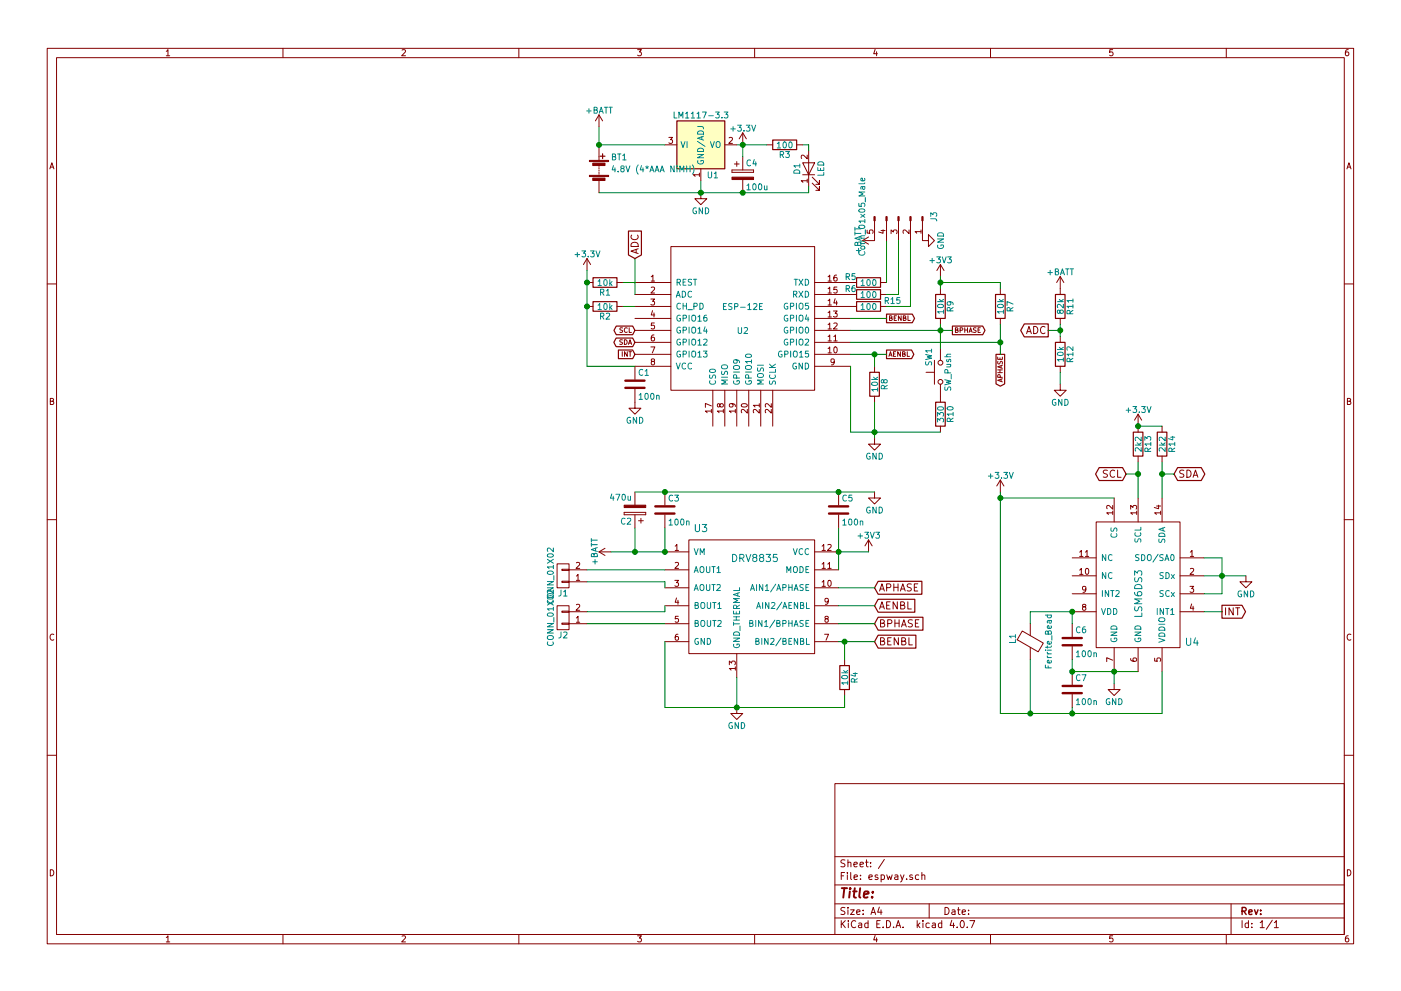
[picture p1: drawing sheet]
EESchema Schematic File Version 2
LIBS:espway-rescue
LIBS:power
LIBS:device
LIBS:transistors
LIBS:conn
LIBS:linear
LIBS:regul
LIBS:74xx
LIBS:cmos4000
LIBS:adc-dac
LIBS:memory
LIBS:xilinx
LIBS:microcontrollers
LIBS:dsp
LIBS:microchip
LIBS:analog_switches
LIBS:motorola
LIBS:texas
LIBS:intel
LIBS:audio
LIBS:interface
LIBS:digital-audio
LIBS:philips
LIBS:display
LIBS:cypress
LIBS:siliconi
LIBS:opto
LIBS:atmel
LIBS:contrib
LIBS:valves
LIBS:ESP8266
LIBS:switches
LIBS:espway-cache
EELAYER 25 0
EELAYER END
$Descr A4 11693 8268
encoding utf-8
Sheet 1 1
Title ""
Date ""
Rev ""
Comp ""
Comment1 ""
Comment2 ""
Comment3 ""
Comment4 ""
$EndDescr
$Comp
L ESP-12E U2
U 1 1
P 6200 2650
F 0 "U2" H 6200 2550 50  0000 C CNN
F 1 "ESP-12E" H 6200 2750 50  0000 C CNN
F 2 "ESP8266:ESP-12E_SMD" H 6200 2650 50  0001 C CNN
F 3 "" H 6200 2650 50  0001 C CNN
	1    6200 2650
	1    0    0    -1  
$EndComp
$Comp
L GND #PWR01
U 1 1
P 7300 3650
F 0 "#PWR01" H 7300 3400 50  0001 C CNN
F 1 "GND" H 7300 3500 50  0000 C CNN
F 2 "" H 7300 3650 50  0001 C CNN
F 3 "" H 7300 3650 50  0001 C CNN
	1    7300 3650
	1    0    0    -1  
$EndComp
$Comp
L R R8
U 1 1
P 7300 3200
F 0 "R8" V 7380 3200 50  0000 C CNN
F 1 "10k" V 7300 3200 50  0000 C CNN
F 2 "Resistors_SMD:R_0603" V 7230 3200 50  0001 C CNN
F 3 "" H 7300 3200 50  0001 C CNN
	1    7300 3200
	1    0    0    -1  
$EndComp
$Comp
L C C1
U 1 1
P 5300 3200
F 0 "C1" H 5325 3300 50  0000 L CNN
F 1 "100n" H 5325 3100 50  0000 L CNN
F 2 "Capacitors_SMD:C_0603" H 5338 3050 50  0001 C CNN
F 3 "" H 5300 3200 50  0001 C CNN
	1    5300 3200
	1    0    0    -1  
$EndComp
$Comp
L R R5
U 1 1
P 7250 2350
F 0 "R5" V 7200 2200 50  0000 C CNN
F 1 "100" V 7250 2350 50  0000 C CNN
F 2 "Resistors_SMD:R_0603" V 7180 2350 50  0001 C CNN
F 3 "" H 7250 2350 50  0001 C CNN
	1    7250 2350
	0    1    1    0   
$EndComp
$Comp
L R R6
U 1 1
P 7250 2450
F 0 "R6" V 7200 2300 50  0000 C CNN
F 1 "100" V 7250 2450 50  0000 C CNN
F 2 "Resistors_SMD:R_0603" V 7180 2450 50  0001 C CNN
F 3 "" H 7250 2450 50  0001 C CNN
	1    7250 2450
	0    1    1    0   
$EndComp
$Comp
L R R1
U 1 1
P 5050 2350
F 0 "R1" V 5130 2350 50  0000 C CNN
F 1 "10k" V 5050 2350 50  0000 C CNN
F 2 "Resistors_SMD:R_0603" V 4980 2350 50  0001 C CNN
F 3 "" H 5050 2350 50  0001 C CNN
	1    5050 2350
	0    1    1    0   
$EndComp
$Comp
L +3.3V #PWR02
U 1 1
P 4900 2250
F 0 "#PWR02" H 4900 2100 50  0001 C CNN
F 1 "+3.3V" H 4900 2390 50  0000 C CNN
F 2 "" H 4900 2250 50  0001 C CNN
F 3 "" H 4900 2250 50  0001 C CNN
	1    4900 2250
	1    0    0    -1  
$EndComp
$Comp
L R R2
U 1 1
P 5050 2550
F 0 "R2" V 5130 2550 50  0000 C CNN
F 1 "10k" V 5050 2550 50  0000 C CNN
F 2 "Resistors_SMD:R_0603" V 4980 2550 50  0001 C CNN
F 3 "" H 5050 2550 50  0001 C CNN
	1    5050 2550
	0    1    1    0   
$EndComp
Text GLabel 5300 2150 1    60   Input ~ 0
ADC
$Comp
L R R11
U 1 1
P 8850 2550
F 0 "R11" V 8930 2550 50  0000 C CNN
F 1 "82k" V 8850 2550 50  0000 C CNN
F 2 "Resistors_SMD:R_0603" V 8780 2550 50  0001 C CNN
F 3 "" H 8850 2550 50  0001 C CNN
	1    8850 2550
	1    0    0    -1  
$EndComp
$Comp
L R R12
U 1 1
P 8850 2950
F 0 "R12" V 8930 2950 50  0000 C CNN
F 1 "10k" V 8850 2950 50  0000 C CNN
F 2 "Resistors_SMD:R_0603" V 8780 2950 50  0001 C CNN
F 3 "" H 8850 2950 50  0001 C CNN
	1    8850 2950
	1    0    0    -1  
$EndComp
$Comp
L GND #PWR03
U 1 1
P 8850 3200
F 0 "#PWR03" H 8850 2950 50  0001 C CNN
F 1 "GND" H 8850 3050 50  0000 C CNN
F 2 "" H 8850 3200 50  0001 C CNN
F 3 "" H 8850 3200 50  0001 C CNN
	1    8850 3200
	1    0    0    -1  
$EndComp
Text GLabel 8750 2750 0    60   Output ~ 0
ADC
Text GLabel 5300 2750 0    39   BiDi ~ 0
SCL
Text GLabel 5300 2850 0    39   BiDi ~ 0
SDA
$Comp
L +3.3V #PWR04
U 1 1
P 9500 3550
F 0 "#PWR04" H 9500 3400 50  0001 C CNN
F 1 "+3.3V" H 9500 3690 50  0000 C CNN
F 2 "" H 9500 3550 50  0001 C CNN
F 3 "" H 9500 3550 50  0001 C CNN
	1    9500 3550
	1    0    0    -1  
$EndComp
$Comp
L R R13
U 1 1
P 9500 3700
F 0 "R13" V 9580 3700 50  0000 C CNN
F 1 "2k2" V 9500 3700 50  0000 C CNN
F 2 "Resistors_SMD:R_0603" V 9430 3700 50  0001 C CNN
F 3 "" H 9500 3700 50  0001 C CNN
	1    9500 3700
	1    0    0    -1  
$EndComp
$Comp
L R R14
U 1 1
P 9700 3700
F 0 "R14" V 9780 3700 50  0000 C CNN
F 1 "2k2" V 9700 3700 50  0000 C CNN
F 2 "Resistors_SMD:R_0603" V 9630 3700 50  0001 C CNN
F 3 "" H 9700 3700 50  0001 C CNN
	1    9700 3700
	1    0    0    -1  
$EndComp
Text GLabel 9400 3950 0    60   BiDi ~ 0
SCL
Text GLabel 9800 3950 2    60   BiDi ~ 0
SDA
$Comp
L GND #PWR05
U 1 1
P 7700 2000
F 0 "#PWR05" H 7700 1750 50  0001 C CNN
F 1 "GND" H 7700 1850 50  0000 C CNN
F 2 "" H 7700 2000 50  0001 C CNN
F 3 "" H 7700 2000 50  0001 C CNN
	1    7700 2000
	0    -1   -1   0   
$EndComp
$Comp
L R R10
U 1 1
P 7850 3450
F 0 "R10" V 7930 3450 50  0000 C CNN
F 1 "330" V 7850 3450 50  0000 C CNN
F 2 "Resistors_SMD:R_0603" V 7780 3450 50  0001 C CNN
F 3 "" H 7850 3450 50  0001 C CNN
	1    7850 3450
	1    0    0    -1  
$EndComp
$Comp
L SW_Push SW1
U 1 1
P 7850 3100
F 0 "SW1" H 7900 3200 50  0000 L CNN
F 1 "SW_Push" H 7850 3040 50  0000 C CNN
F 2 "Buttons_Switches_SMD:SW_SPST_KMR2" H 7850 3300 50  0001 C CNN
F 3 "" H 7850 3300 50  0001 C CNN
	1    7850 3100
	0    -1   -1   0   
$EndComp
$Comp
L LM1117-3.3-RESCUE-espway U1
U 1 1
P 5850 1200
F 0 "U1" H 5950 950 50  0000 C CNN
F 1 "LM1117-3.3" H 5850 1450 50  0000 C CNN
F 2 "TO_SOT_Packages_SMD:SOT-223" H 5850 1200 50  0001 C CNN
F 3 "" H 5850 1200 50  0001 C CNN
	1    5850 1200
	1    0    0    -1  
$EndComp
$Comp
L GND #PWR06
U 1 1
P 5850 1600
F 0 "#PWR06" H 5850 1350 50  0001 C CNN
F 1 "GND" H 5850 1450 50  0000 C CNN
F 2 "" H 5850 1600 50  0001 C CNN
F 3 "" H 5850 1600 50  0001 C CNN
	1    5850 1600
	1    0    0    -1  
$EndComp
$Comp
L +3.3V #PWR07
U 1 1
P 6200 1200
F 0 "#PWR07" H 6200 1050 50  0001 C CNN
F 1 "+3.3V" H 6200 1340 50  0000 C CNN
F 2 "" H 6200 1200 50  0001 C CNN
F 3 "" H 6200 1200 50  0001 C CNN
	1    6200 1200
	1    0    0    -1  
$EndComp
$Comp
L LSM6DS3 U4
U 1 1
P 9500 5700
F 0 "U4" H 9950 6050 60  0000 C CNN
F 1 "LSM6DS3" V 9500 6450 60  0000 C CNN
F 2 "Housings_LGA:Bosch_LGA-14_3x2.5mm_Pitch0.5mm" H 9500 5700 60  0001 C CNN
F 3 "" H 9500 5700 60  0001 C CNN
	1    9500 5700
	1    0    0    -1  
$EndComp
$Comp
L C C6
U 1 1
P 8950 5350
F 0 "C6" H 8975 5450 50  0000 L CNN
F 1 "100n" H 8975 5250 50  0000 L CNN
F 2 "Capacitors_SMD:C_0603" H 8988 5200 50  0001 C CNN
F 3 "" H 8950 5350 50  0001 C CNN
	1    8950 5350
	1    0    0    -1  
$EndComp
$Comp
L GND #PWR08
U 1 1
P 9300 5700
F 0 "#PWR08" H 9300 5450 50  0001 C CNN
F 1 "GND" H 9300 5550 50  0000 C CNN
F 2 "" H 9300 5700 50  0001 C CNN
F 3 "" H 9300 5700 50  0001 C CNN
	1    9300 5700
	1    0    0    -1  
$EndComp
$Comp
L Ferrite_Bead L1
U 1 1
P 8600 5350
F 0 "L1" V 8450 5375 50  0000 C CNN
F 1 "Ferrite_Bead" V 8750 5350 50  0000 C CNN
F 2 "Inductors_SMD:L_0603" V 8530 5350 50  0001 C CNN
F 3 "" H 8600 5350 50  0001 C CNN
	1    8600 5350
	1    0    0    -1  
$EndComp
$Comp
L C C7
U 1 1
P 8950 5750
F 0 "C7" H 8975 5850 50  0000 L CNN
F 1 "100n" H 8975 5650 50  0000 L CNN
F 2 "Capacitors_SMD:C_0603" H 8988 5600 50  0001 C CNN
F 3 "" H 8950 5750 50  0001 C CNN
	1    8950 5750
	1    0    0    -1  
$EndComp
$Comp
L GND #PWR09
U 1 1
P 10400 4800
F 0 "#PWR09" H 10400 4550 50  0001 C CNN
F 1 "GND" H 10400 4650 50  0000 C CNN
F 2 "" H 10400 4800 50  0001 C CNN
F 3 "" H 10400 4800 50  0001 C CNN
	1    10400 4800
	1    0    0    -1  
$EndComp
Text GLabel 10200 5100 2    60   Output ~ 0
INT
$Comp
L +3.3V #PWR010
U 1 1
P 8350 4100
F 0 "#PWR010" H 8350 3950 50  0001 C CNN
F 1 "+3.3V" H 8350 4240 50  0000 C CNN
F 2 "" H 8350 4100 50  0001 C CNN
F 3 "" H 8350 4100 50  0001 C CNN
	1    8350 4100
	1    0    0    -1  
$EndComp
$Comp
L CP C4
U 1 1
P 6200 1450
F 0 "C4" H 6225 1550 50  0000 L CNN
F 1 "100u" H 6225 1350 50  0000 L CNN
F 2 "Capacitors_SMD:CP_Elec_6.3x5.8" H 6238 1300 50  0001 C CNN
F 3 "" H 6200 1450 50  0001 C CNN
	1    6200 1450
	1    0    0    -1  
$EndComp
$Comp
L DRV8835 U3
U 1 1
P 6250 5450
F 0 "U3" H 5850 6500 60  0000 C CNN
F 1 "DRV8835" H 6300 6250 60  0000 C CNN
F 2 "Housings_SON:WSON-12-1EP_3x2mm_Pitch0.5mm_ThermalVias" H 6300 5300 60  0001 C CNN
F 3 "" H 6300 5300 60  0001 C CNN
	1    6250 5450
	1    0    0    -1  
$EndComp
$Comp
L C C3
U 1 1
P 5550 4250
F 0 "C3" H 5575 4350 50  0000 L CNN
F 1 "100n" H 5575 4150 50  0000 L CNN
F 2 "Capacitors_SMD:C_0603" H 5588 4100 50  0001 C CNN
F 3 "" H 5550 4250 50  0001 C CNN
	1    5550 4250
	1    0    0    -1  
$EndComp
$Comp
L C C5
U 1 1
P 7000 4250
F 0 "C5" H 7025 4350 50  0000 L CNN
F 1 "100n" H 7025 4150 50  0000 L CNN
F 2 "Capacitors_SMD:C_0603" H 7038 4100 50  0001 C CNN
F 3 "" H 7000 4250 50  0001 C CNN
	1    7000 4250
	1    0    0    -1  
$EndComp
$Comp
L CP C2
U 1 1
P 5300 4250
F 0 "C2" H 5325 4350 50  0000 L CNN
F 1 "470u" H 5325 4150 50  0000 L CNN
F 2 "Capacitors_SMD:CP_Elec_8x10" H 5338 4100 50  0001 C CNN
F 3 "" H 5300 4250 50  0001 C CNN
	1    5300 4250
	-1   0    0    1   
$EndComp
$Comp
L GND #PWR011
U 1 1
P 7300 4100
F 0 "#PWR011" H 7300 3850 50  0001 C CNN
F 1 "GND" H 7300 3950 50  0000 C CNN
F 2 "" H 7300 4100 50  0001 C CNN
F 3 "" H 7300 4100 50  0001 C CNN
	1    7300 4100
	1    0    0    -1  
$EndComp
Text GLabel 7300 5350 2    60   Input ~ 0
BENBL
Text GLabel 7400 2950 2    39   Output ~ 0
AENBL
$Comp
L Battery BT1
U 1 1
P 5000 1400
F 0 "BT1" H 5100 1500 50  0000 L CNN
F 1 "4.8V (4*AAA NiMH)" H 5100 1400 50  0000 L CNN
F 2 "Wire_Connections_Bridges:WireConnection_1.20mmDrill" V 5000 1460 50  0001 C CNN
F 3 "" V 5000 1460 50  0001 C CNN
	1    5000 1400
	1    0    0    -1  
$EndComp
Wire Wire Line
	5300 2350 5200 2350
Wire Wire Line
	5300 2550 5200 2550
Wire Wire Line
	4900 2250 4900 3050
Connection ~ 4900 2350
Wire Wire Line
	5300 2450 5300 2150
Wire Wire Line
	8850 2700 8850 2800
Wire Wire Line
	8850 3100 8850 3200
Wire Wire Line
	8850 2750 8750 2750
Connection ~ 8850 2750
Wire Wire Line
	5850 1600 5850 1500
Wire Wire Line
	8950 5200 8950 5100
Wire Wire Line
	8950 5600 9500 5600
Wire Wire Line
	8950 5600 8950 5500
Connection ~ 9300 5600
Wire Wire Line
	9300 5700 9300 5600
Wire Wire Line
	8950 5100 8600 5100
Wire Wire Line
	8600 5100 8600 5200
Wire Wire Line
	8600 5500 8600 5950
Wire Wire Line
	9700 5950 9700 5600
Wire Wire Line
	8950 5950 8950 5900
Connection ~ 8950 5950
Connection ~ 8950 5600
Connection ~ 8950 5100
Wire Wire Line
	10200 4650 10200 4950
Wire Wire Line
	10200 4950 10050 4950
Wire Wire Line
	10050 4800 10400 4800
Connection ~ 10200 4800
Wire Wire Line
	9300 4150 8350 4150
Wire Wire Line
	8350 4100 8350 5950
Connection ~ 8600 5950
Wire Wire Line
	10200 5100 10050 5100
Wire Wire Line
	6200 1300 6200 1200
Wire Wire Line
	5000 1600 6750 1600
Wire Wire Line
	5300 4100 7300 4100
Connection ~ 7000 4100
Connection ~ 5550 4100
Wire Wire Line
	5550 4600 5550 4400
Wire Wire Line
	7000 4400 7000 4750
Connection ~ 7000 4600
Connection ~ 5850 1600
Wire Wire Line
	5300 4400 5300 4600
Connection ~ 5300 4600
$Comp
L +BATT #PWR012
U 1 1
P 5000 1050
F 0 "#PWR012" H 5000 900 50  0001 C CNN
F 1 "+BATT" H 5000 1190 50  0000 C CNN
F 2 "" H 5000 1050 50  0001 C CNN
F 3 "" H 5000 1050 50  0001 C CNN
	1    5000 1050
	1    0    0    -1  
$EndComp
Wire Wire Line
	5000 1050 5000 1200
Wire Wire Line
	5000 1200 5550 1200
$Comp
L +BATT #PWR013
U 1 1
P 8850 2400
F 0 "#PWR013" H 8850 2250 50  0001 C CNN
F 1 "+BATT" H 8850 2540 50  0000 C CNN
F 2 "" H 8850 2400 50  0001 C CNN
F 3 "" H 8850 2400 50  0001 C CNN
	1    8850 2400
	1    0    0    -1  
$EndComp
$Comp
L +BATT #PWR014
U 1 1
P 5100 4600
F 0 "#PWR014" H 5100 4450 50  0001 C CNN
F 1 "+BATT" H 5100 4740 50  0000 C CNN
F 2 "" H 5100 4600 50  0001 C CNN
F 3 "" H 5100 4600 50  0001 C CNN
	1    5100 4600
	0    -1   -1   0   
$EndComp
Wire Wire Line
	5100 4600 5550 4600
Wire Wire Line
	8350 5950 9700 5950
Connection ~ 8350 4150
Connection ~ 5550 4600
Connection ~ 5000 1200
Wire Wire Line
	9700 3550 9500 3550
Connection ~ 9500 3550
Wire Wire Line
	9400 3950 9500 3950
Wire Wire Line
	9500 3850 9500 4150
Connection ~ 9500 3950
$Comp
L CONN_01X02 J1
U 1 1
P 4700 4800
F 0 "J1" H 4700 4950 50  0000 C CNN
F 1 "CONN_01X02" V 4800 4800 50  0000 C CNN
F 2 "Wire_Connections_Bridges:WireConnection_1.00mmDrill" H 4700 4800 50  0001 C CNN
F 3 "" H 4700 4800 50  0001 C CNN
	1    4700 4800
	-1   0    0    1   
$EndComp
Wire Wire Line
	4900 4750 5550 4750
Wire Wire Line
	4900 4850 5550 4850
Wire Wire Line
	5550 4850 5550 4900
$Comp
L CONN_01X02 J2
U 1 1
P 4700 5150
F 0 "J2" H 4700 5300 50  0000 C CNN
F 1 "CONN_01X02" V 4800 5150 50  0000 C CNN
F 2 "Wire_Connections_Bridges:WireConnection_1.00mmDrill" H 4700 5150 50  0001 C CNN
F 3 "" H 4700 5150 50  0001 C CNN
	1    4700 5150
	-1   0    0    1   
$EndComp
Wire Wire Line
	5550 5100 5550 5050
$Comp
L R R3
U 1 1
P 6550 1200
F 0 "R3" V 6630 1200 50  0000 C CNN
F 1 "100" V 6550 1200 50  0000 C CNN
F 2 "Resistors_SMD:R_0603" V 6480 1200 50  0001 C CNN
F 3 "" H 6550 1200 50  0001 C CNN
	1    6550 1200
	0    1    1    0   
$EndComp
$Comp
L LED D1
U 1 1
P 6750 1400
F 0 "D1" H 6750 1500 50  0000 C CNN
F 1 "LED" H 6750 1300 50  0000 C CNN
F 2 "LEDs:LED_0603" H 6750 1400 50  0001 C CNN
F 3 "" H 6750 1400 50  0001 C CNN
	1    6750 1400
	0    -1   -1   0   
$EndComp
Wire Wire Line
	6150 1200 6400 1200
Connection ~ 6200 1200
Wire Wire Line
	6700 1200 6750 1200
Wire Wire Line
	6750 1200 6750 1250
Wire Wire Line
	6750 1600 6750 1550
Connection ~ 6200 1600
$Comp
L GND #PWR015
U 1 1
P 6150 5900
F 0 "#PWR015" H 6150 5650 50  0001 C CNN
F 1 "GND" H 6150 5750 50  0000 C CNN
F 2 "" H 6150 5900 50  0001 C CNN
F 3 "" H 6150 5900 50  0001 C CNN
	1    6150 5900
	1    0    0    -1  
$EndComp
Wire Wire Line
	9700 3850 9700 4150
Connection ~ 9700 3950
Text GLabel 5300 2950 0    39   Input ~ 0
INT
$Comp
L +3V3 #PWR016
U 1 1
P 7250 4600
F 0 "#PWR016" H 7250 4450 50  0001 C CNN
F 1 "+3V3" H 7250 4740 50  0000 C CNN
F 2 "" H 7250 4600 50  0001 C CNN
F 3 "" H 7250 4600 50  0001 C CNN
	1    7250 4600
	1    0    0    -1  
$EndComp
Wire Wire Line
	7250 4600 7000 4600
Text GLabel 7300 5200 2    60   Input ~ 0
BPHASE
Text GLabel 7300 5050 2    60   Input ~ 0
AENBL
Text GLabel 7300 4900 2    60   Input ~ 0
APHASE
Wire Wire Line
	7000 5350 7300 5350
$Comp
L R R4
U 1 1
P 7050 5650
F 0 "R4" V 7130 5650 50  0000 C CNN
F 1 "10k" V 7050 5650 50  0000 C CNN
F 2 "Resistors_SMD:R_0603" V 6980 5650 50  0001 C CNN
F 3 "" H 7050 5650 50  0001 C CNN
	1    7050 5650
	1    0    0    -1  
$EndComp
Wire Wire Line
	7050 5350 7050 5500
Connection ~ 7050 5350
Wire Wire Line
	5550 5350 5550 5900
Connection ~ 6150 5900
Wire Wire Line
	6150 5650 6150 5900
Wire Wire Line
	7050 5900 7050 5800
Wire Wire Line
	7100 2950 7400 2950
Wire Wire Line
	7300 2950 7300 3050
Connection ~ 7300 2950
Wire Wire Line
	7100 3050 7100 3600
Text GLabel 8350 2950 3    39   Output ~ 0
APHASE
Wire Wire Line
	7100 2850 8350 2850
Text GLabel 7400 2650 2    39   Output ~ 0
BENBL
Wire Wire Line
	7100 2650 7400 2650
$Comp
L GND #PWR017
U 1 1
P 5300 3350
F 0 "#PWR017" H 5300 3100 50  0001 C CNN
F 1 "GND" H 5300 3200 50  0000 C CNN
F 2 "" H 5300 3350 50  0001 C CNN
F 3 "" H 5300 3350 50  0001 C CNN
	1    5300 3350
	1    0    0    -1  
$EndComp
Wire Wire Line
	7000 5050 7300 5050
Wire Wire Line
	7300 5200 7000 5200
Wire Wire Line
	7300 4900 7000 4900
Wire Wire Line
	9800 3950 9700 3950
Wire Wire Line
	10200 4650 10050 4650
$Comp
L R R9
U 1 1
P 7850 2550
F 0 "R9" V 7930 2550 50  0000 C CNN
F 1 "10k" V 7850 2550 50  0000 C CNN
F 2 "Resistors_SMD:R_0603" V 7780 2550 50  0001 C CNN
F 3 "" H 7850 2550 50  0001 C CNN
	1    7850 2550
	1    0    0    -1  
$EndComp
$Comp
L +3V3 #PWR018
U 1 1
P 7850 2300
F 0 "#PWR018" H 7850 2150 50  0001 C CNN
F 1 "+3V3" H 7850 2440 50  0000 C CNN
F 2 "" H 7850 2300 50  0001 C CNN
F 3 "" H 7850 2300 50  0001 C CNN
	1    7850 2300
	1    0    0    -1  
$EndComp
Wire Wire Line
	7850 2700 7850 2900
Text GLabel 7950 2750 2    39   Output ~ 0
BPHASE
Wire Wire Line
	7100 2750 7950 2750
Connection ~ 7850 2750
Wire Wire Line
	7100 3600 7850 3600
Wire Wire Line
	5550 5100 4900 5100
Wire Wire Line
	5550 5200 4900 5200
Wire Wire Line
	7300 3350 7300 3650
Connection ~ 7300 3600
Wire Wire Line
	7400 2350 7400 2000
Wire Wire Line
	4900 3050 5300 3050
Connection ~ 4900 2550
$Comp
L +BATT #PWR019
U 1 1
P 7300 2000
F 0 "#PWR019" H 7300 1850 50  0001 C CNN
F 1 "+BATT" H 7300 2140 50  0000 C CNN
F 2 "" H 7300 2000 50  0001 C CNN
F 3 "" H 7300 2000 50  0001 C CNN
	1    7300 2000
	0    -1   -1   0   
$EndComp
$Comp
L Conn_01x05_Male J3
U 1 1
P 7500 1800
F 0 "J3" H 7500 2100 50  0000 C CNN
F 1 "Conn_01x05_Male" H 7500 1500 50  0000 C CNN
F 2 "Pin_Headers:Pin_Header_Angled_1x05_Pitch2.54mm" H 7500 1800 50  0001 C CNN
F 3 "" H 7500 1800 50  0001 C CNN
	1    7500 1800
	0    1    1    0   
$EndComp
$Comp
L R R15
U 1 1
P 7250 2550
F 0 "R15" V 7200 2750 50  0000 C CNN
F 1 "100" V 7250 2550 50  0000 C CNN
F 2 "Resistors_SMD:R_0603" V 7180 2550 50  0001 C CNN
F 3 "" H 7250 2550 50  0001 C CNN
	1    7250 2550
	0    1    1    0   
$EndComp
Wire Wire Line
	7400 2450 7500 2450
Wire Wire Line
	7500 2450 7500 2000
Wire Wire Line
	7400 2550 7600 2550
Wire Wire Line
	7600 2550 7600 2000
Wire Wire Line
	5550 5900 7050 5900
Wire Wire Line
	7850 2300 7850 2400
$Comp
L R R7
U 1 1
P 8350 2550
F 0 "R7" V 8430 2550 50  0000 C CNN
F 1 "10k" V 8350 2550 50  0000 C CNN
F 2 "Resistors_SMD:R_0603" V 8280 2550 50  0001 C CNN
F 3 "" H 8350 2550 50  0001 C CNN
	1    8350 2550
	1    0    0    -1  
$EndComp
Wire Wire Line
	8350 2700 8350 2950
Wire Wire Line
	8350 2400 8350 2350
Wire Wire Line
	8350 2350 7850 2350
Connection ~ 7850 2350
Connection ~ 8350 2850
$EndSCHEMATC
